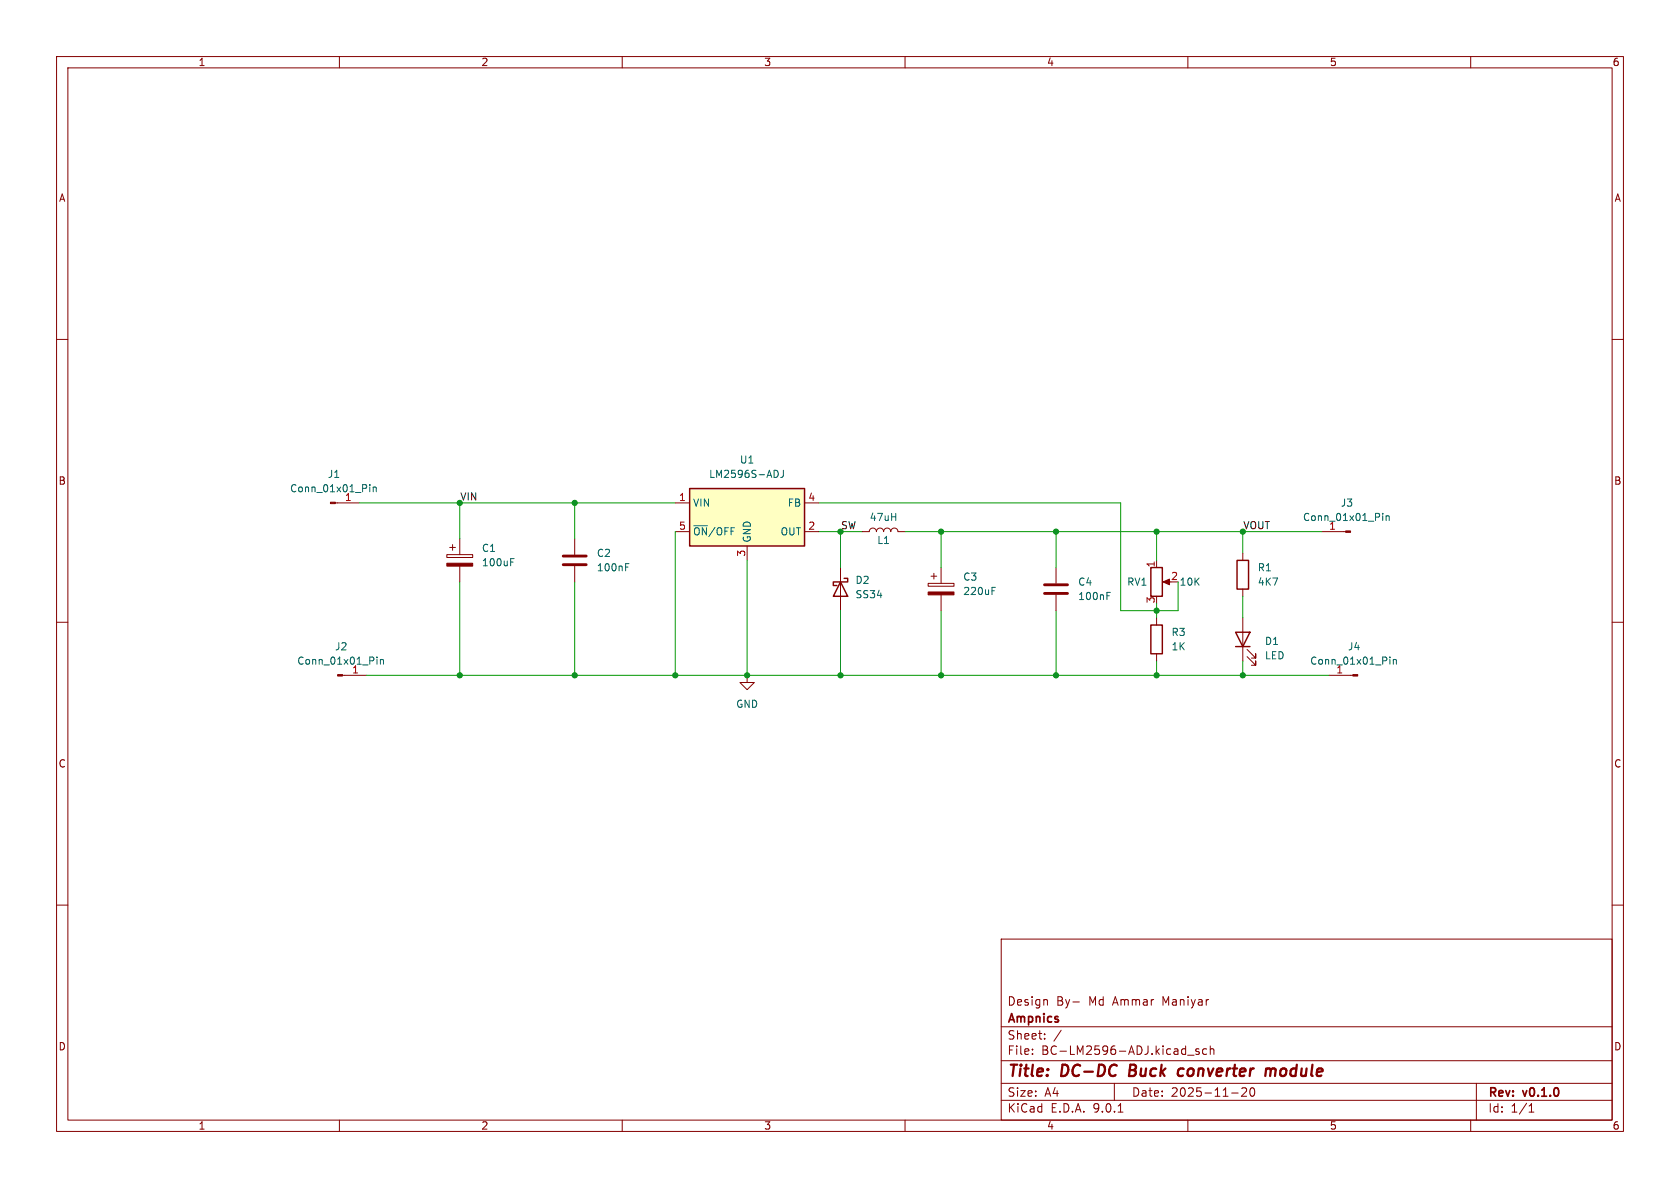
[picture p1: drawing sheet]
<svg xmlns="http://www.w3.org/2000/svg" width="297mm" height="210mm" viewBox="0 0 297 210" stroke-linecap="round" stroke-linejoin="round" font-family="sans-serif">
<g fill="none" stroke="#840000" stroke-width=".18">
<path d="M10 10h277v190h-277zM12 12h273v186h-273zM60 10v2M110 10v2M160 10v2M210 10v2M260 10v2M10 60h2M285 60h2M59.3 88.9h4.2M79 98h4.6v.6h-4.6zM79.5 96.8h1"/>
<path d="M80 96.3v1M81.3 95.3v2.7M101.6 95.3v2.7M152.4 94h1.3a.64 .64 0 0 1 .6-.7 .64 .64 0 0 1 .6 .7 .64 .64 0 0 1 .7-.7 .64 .64 0 0 1 .6 .7 .64 .64 0 0 1 .6-.7 .64 .64 0 0 1 .7 .7 .64 .64 0 0 1 .6-.7 .64 .64 0 0 1 .6 .7h1.3M10 110h2M60.6 119.4h4.2M81.3 100.1v2.8M101.6 100.1v2.8M132.1 119.4v1.3h1.2l-1.2 1.2-1.3-1.2h1.3M132.1 119.4h.1M148.6 100.3v7.7M164.1 103.1h4.6v.5h-4.6z"/>
<path d="M164.6 101.9h1M165.1 101.3v1.1M166.4 100.3v2.8M166.4 105.2v2.8M186.7 100.3v2.8M186.7 105.2v2.8M234.9 119.4h4.3M285 110h2M10 160h2M177 166h108v32h-108zM185 176.7l.2 .2v.8M189.7 177.1h1.1"/>
<path d="M285 160h2M60 198v2M110 198v2M160 198v2M177 194.5h108M177 191.5h108M177 187.5h108M177 181.5h108M182.5 186.3v.1M182.5 185.5v.1M184.7 183.6v.1M184.7 182.8v.1"/>
<path d="M187.6 182.1l-1.3 2M197 191.5v3M197.7 196.6h.8M210 186.5h1.1M210 198v2M212 185.5l-.4-.1-.2 .2 .1 .2 .5 .2v.3h-.6M213.3 185.5l-.4-.1-.3 .3v.4l.1 .2h.6M214 185.5l.2-.1 .3 .1 .1 .9M214 184.9v1.5M217.7 193.2h1.2M219.5 192.4l.6-.1 .2 .1 .1 .3-.9 1.1h.9M221.1 192.4l.2-.1a.81 .81 0 0 1 .6 .6 .81 .81 0 0 1-.3 .8l-.1 .1a.81 .81 0 0 1-.4-1.4z"/>
<path d="M260 198v2M261 191.5v6.5M270.3 196.6h.9M270.3 195.5l.4-.4v1.5"/>
</g>
<path d="M199.8 188.2l-.2 2h.7M208.5 189l.2-.1 .6 .1M209.1 190.1l-.6 .1M223.8 189.1a.49 .49 0 0 1 .9 .1M224.7 189.2l-.2 1M225.5 189a.5 .5 0 0 0-.8 .2" fill="none" stroke="#840000" stroke-width=".4"/>
<path d="M99.6 98.3h4M99.6 99.8h4M184.7 103.4h4M184.7 104.9h4" fill="none" stroke="#840000" stroke-width=".51"/>
<g fill="none" stroke="#006464" stroke-width=".18">
<path d="M65.4 85.7v.1M65.4 86.1v.8M66 86.1v.8M66 86.2l.2-.1 .3 .1v.7M90.3 99.4h.4M90.3 98.8h.6M110.6 99.6h.6M66.6 116.1v.2M66.6 116.6v.8M67.2 116.6v.8M67.2 116.7l.2-.1h.3l.1 .8M110.6 100.2h.4"/>
<path d="M175.4 104.4h.4M175.4 103.8h.6M195.7 105.3h.4M195.7 104.7h.6M245.7 116.1v.2M245.7 116.6v.8M246.3 116.7l.2-.1h.3l.1 .8M246.3 116.6v.8"/>
</g>
<path d="M148.6 102.9l1.3 2.5h-2.6zM149.2 102.2h.7v.7h-2.6v.6h.7" fill="none" stroke="#840000" stroke-width=".25"/>
<g fill="#840000" stroke="#840000" stroke-width=".18">
<path d="M59.7 119.3h.9v.2h-.9z"/>
<path d="M79 99.6h4.6v.5h-4.6z"/>
<path d="M239.2 119.3h.8v.2h-.8z"/>
<path d="M164.1 104.6h4.6v.6h-4.6z"/>
<path d="M58.4 88.8h.9v.2h-.9z"/>
</g>
<path d="M121.9 86.4h20.3v10.1h-20.3z" fill="#ffffc2"/>
<path d="M121.9 86.4h20.3v10.1h-20.3zM218.7 99.1h2v5h-2zM203.5 100.3h2v5.1h-2zM203.5 110.5h2v5.1h-2zM218.4 111.8h2.6l-1.3 2.5zM218.4 114.3h2.6" fill="none" stroke="#840000" stroke-width=".25"/>
<g fill="none" stroke="#840000" stroke-width=".18">
<path d="M119.4 88.9h2.5M119.4 94h2.5M132.1 96.5v2.6M142.2 88.9h2.6M142.2 94h2.6M204.5 99.1v1.2M219.7 97.8v1.3M233.7 94h4.2M204.5 109.2v1.3M204.5 115.6v1.2M206 102.9h1M219.7 104.1v1.3"/>
<path d="M219.7 109.2v7.6M220.5 116.1l1.5 1.5v-.8v.8h-.8M220.5 114.8l1.5 1.5v-.7v.7h-.8"/>
</g>
<path d="M137.2 83.1a.68 .68 0 0 1 .4 .7 .68 .68 0 0 1-.4 .6M138.5 83.1v.9a.41 .41 0 0 1-.5 .4M244.4 90.7v.2M244.4 91.2v.8M245 91.2v.8M245 91.3l.2-.1h.3l.1 .8" fill="none" stroke="#006464" stroke-width=".18"/>
<g fill="#840000" stroke="#840000" stroke-width=".18">
<path d="M237.9 93.9h.9v.2h-.9z"/>
<path d="M205.6 102.9l1.2-.5v1z"/>
</g>
<g fill="none" stroke="#009600" stroke-width=".18">
<path d="M63.5 88.9h55.9M81.3 88.9v6.4M101.6 88.9v6.4M119.4 94v25.4M132.1 99.1v20.3M144.8 88.9h53.3v19.1h10.2v-5.1M144.8 94h7.6M148.6 94v6.3M160 94h73.7M166.4 94v6.3M186.7 94v6.3M204.5 94v5.1"/>
<path d="M219.7 94v3.8M64.8 119.4h170.1M81.3 102.9v16.5M101.6 102.9v16.5M148.6 108v11.4M166.4 108v11.4M186.7 108v11.4M204.5 106.7v2.5M204.5 116.8v2.6M219.7 105.4v3.8M219.7 116.8v2.6"/>
</g>
<g fill="#009600" stroke="#009600" stroke-width=".18">
<circle cx="166.4" cy="94" r=".46"/>
<circle cx="186.7" cy="119.4" r=".46"/>
<circle cx="148.6" cy="94" r=".46"/>
<circle cx="186.7" cy="94" r=".46"/>
<circle cx="119.4" cy="119.4" r=".46"/>
<circle cx="101.6" cy="119.4" r=".46"/>
<circle cx="101.6" cy="88.9" r=".46"/>
<circle cx="81.3" cy="88.9" r=".46"/>
<circle cx="166.4" cy="119.4" r=".46"/>
<circle cx="148.6" cy="119.4" r=".46"/>
<circle cx="81.3" cy="119.4" r=".46"/>
<circle cx="132.1" cy="119.4" r=".46"/>
<circle cx="219.7" cy="94" r=".46"/>
<circle cx="204.5" cy="94" r=".46"/>
<circle cx="204.5" cy="108" r=".46"/>
<circle cx="204.5" cy="119.4" r=".46"/>
<circle cx="219.7" cy="119.4" r=".46"/>
</g>
<g font-size="2.8" fill="#840000">
<text x="178" y="190.9">Title:</text>
<text x="187.7" y="190.9">DC-DC</text>
<text x="200.5" y="190.9">Buck</text>
<text x="209.9" y="190.9">converter</text>
<text x="226.2" y="190.9">module</text>
</g>
<g font-size="2.1" fill="#840000">
<text x="178" y="178">Design</text>
<text x="186.7" y="178">By-</text>
<text x="192.5" y="178">Md</text>
<text x="196.9" y="178">Ammar</text>
<text x="205.8" y="178">Maniyar</text>
<text x="178" y="184">Sheet:</text>
<text x="178" y="181.2">Ampnics</text>
<text x="178" y="186.7">File:</text>
<text x="184.1" y="186.7">BC-LM2596-ADJ.kicad_sch</text>
<text x="178" y="196.9">KiCad</text>
<text x="178" y="194.1">Size:</text>
<text x="184.7" y="194.1">A4</text>
<text x="185.7" y="196.9">E.D.A.</text>
<text x="193.3" y="196.9">9.0.1</text>
<text x="200" y="194.1">Date:</text>
<text x="207" y="194.1">2025-11-20</text>
<text x="263" y="194.3">Rev:</text>
<text x="263" y="196.9">Id:</text>
<text x="267.1" y="196.9">1/1</text>
<text x="269.4" y="194.3">v0.1.0</text>
</g>
<g font-size="1.8" fill="#840000">
<text x="35" y="11.9">1</text>
<text x="85" y="11.9">2</text>
<text x="135" y="11.9">3</text>
<text x="185" y="11.9">4</text>
<text x="235" y="11.9">5</text>
<text x="285" y="11.9">6</text>
<text x="10.3" y="35.9">A</text>
<text x="285.3" y="35.9">A</text>
<text x="10.3" y="85.9">B</text>
<text x="285.3" y="85.9">B</text>
<text x="10.3" y="135.9">C</text>
<text x="285.3" y="135.9">C</text>
<text x="10.3" y="185.9">D</text>
<text x="285.3" y="185.9">D</text>
<text x="35" y="199.9">1</text>
<text x="85" y="199.9">2</text>
<text x="135" y="199.9">3</text>
<text x="185" y="199.9">4</text>
<text x="235" y="199.9">5</text>
<text x="285" y="199.9">6</text>
</g>
<g font-size="1.8" fill="#006464">
<text x="130.7" y="82.1">U1</text>
<text x="51.2" y="87.2">Conn_01x01_Pin</text>
<text x="57.9" y="84.7">J1</text>
<text x="60.9" y="88.6">1</text>
<text x="122.4" y="89.8">VIN</text>
<text x="125.3" y="84.7">LM2596S-ADJ</text>
<text x="139.2" y="89.8">FB</text>
<text x="236.9" y="89.8">J3</text>
<text x="122.4" y="94.8">~{ON}/OFF</text>
<text x="137.9" y="94.8">OUT</text>
<text x="153.7" y="92.3">47uH</text>
<text x="230.3" y="92.3">Conn_01x01_Pin</text>
<text x="234.9" y="93.7">1</text>
<text x="85.1" y="97.8">C1</text>
<text x="85.1" y="100.3">100uF</text>
<text x="105.4" y="98.7">C2</text>
<text x="105.4" y="101.2">100nF</text>
<text x="132.9" y="96" transform="rotate(-90 132.9 96)">GND</text>
<text x="155" y="96.4">L1</text>
<text x="222.3" y="101.2">R1</text>
<text x="151.1" y="103.4">D2</text>
<text x="151.1" y="106">SS34</text>
<text x="170.2" y="102.8">C3</text>
<text x="170.2" y="105.4">220uF</text>
<text x="190.5" y="103.7">C4</text>
<text x="190.5" y="106.3">100nF</text>
<text x="199.2" y="103.7">RV1</text>
<text x="208.4" y="103.7">10K</text>
<text x="222.3" y="103.7">4K7</text>
<text x="207" y="112.6">R3</text>
<text x="52.5" y="117.7">Conn_01x01_Pin</text>
<text x="59.1" y="115.2">J2</text>
<text x="62.2" y="119.1">1</text>
<text x="207" y="115.2">1K</text>
<text x="223.5" y="114.2">D1</text>
<text x="223.5" y="116.8">LED</text>
<text x="231.5" y="117.7">Conn_01x01_Pin</text>
<text x="236.1" y="119.1">1</text>
<text x="238.2" y="115.2">J4</text>
<text x="130" y="125.3">GND</text>
</g>
<g font-size="1.8" fill="#0f0f0f">
<text x="81.3" y="88.6">VIN</text>
<text x="148.6" y="93.6">SW</text>
<text x="219.7" y="93.6">VOUT</text>
</g>
<g font-size="1.8" fill="#a90000">
<text x="119.9" y="88.6">1</text>
<text x="142.8" y="88.6">4</text>
<text x="119.9" y="93.7">5</text>
<text x="142.8" y="93.7">2</text>
<text x="131.8" y="98.5" transform="rotate(-90 131.8 98.5)">3</text>
<text x="204.2" y="100.4" transform="rotate(-90 204.2 100.4)">1</text>
<text x="204.2" y="106.8" transform="rotate(-90 204.2 106.8)">3</text>
<text x="206.9" y="102.6">2</text>
</g>
</svg>
